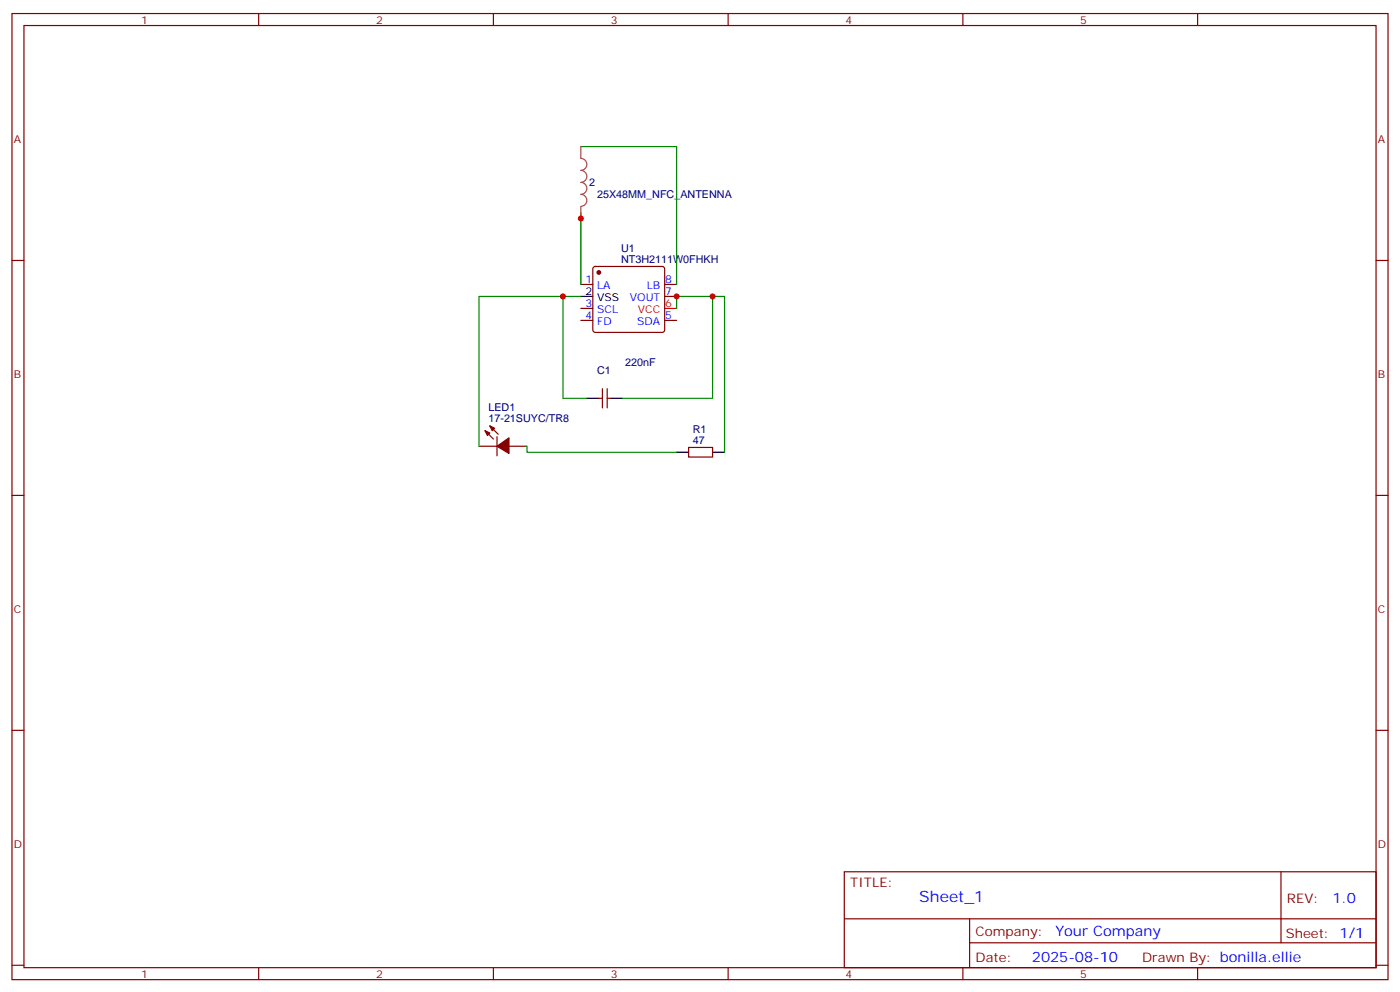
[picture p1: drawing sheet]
<svg xmlns="http://www.w3.org/2000/svg" width="412mm" height="292mm" viewBox="0 0 412 292" stroke-linecap="round" stroke-linejoin="round" font-family="sans-serif">
<g fill="none" stroke="#870000" stroke-width=".35">
<path d="M3.5 4h405.4v284.3h-405.4zM7.1 7.5h398.2v277.3h-398.2zM76.2 4v3.5M145.3 4v3.5M214.5 4v3.5M283.6 4v3.5M352.8 4v3.5M3.5 76.7h3.6M174.9 78.6l.4-.2h19.8l.5 .2 .2 .5v18l-.2 .5-.5 .2h-19.8l-.5-.2-.2-.5v-18zM405.3 76.7h3.6M171.1 83.7h3.5M171.1 94.3h3.5"/>
<path d="M171.1 90.8h3.5M195.8 83.7h3.5M195.8 87.2h3.5M195.8 94.3h3.5M176.4 117.2h1M177.4 114.4v5.7M178.9 114.4v5.7M178.9 117.2h1M141.1 131.3h5.3M142.9 126.8l2.4 2.4M144.3 125.3l2.5 2.5M146.4 128.5v5.7"/>
<path d="M149.9 131.3h5.3M202.8 131.7h7.1v2.8h-7.1zM3.5 145.8h3.6M405.3 145.8h3.6M3.5 214.9h3.6M405.3 214.9h3.6M248.7 256.6h156.6v28.2h-156.6zM377.3 256.6v20.9M248.7 270.4h156.5M285.6 277.5h119.6M285.6 270.4v14.1M3.5 284.1h3.6"/>
<path d="M76.2 284.8v3.5M145.3 284.8v3.5M214.5 284.8v3.5M283.6 284.8v3.5M352.8 284.8v3.5M405.3 284.1h3.6"/>
</g>
<path d="M195.8 90.8h3.5" fill="none" stroke="#f00" stroke-width=".35"/>
<path d="M171.1 87.2h3.5M172.9 117.2h3.5M179.9 117.2h3.5M199.3 133.1h3.5M209.9 133.1h3.5" fill="none" stroke="#000" stroke-width=".35"/>
<g fill="#870000" stroke="#870000" stroke-width=".35">
<path d="M142.9 126.8l1.4 .7-.7 .7z"/>
<path d="M144.3 125.3l1.4 .7-.7 .8z"/>
<path d="M146.4 131.3l3.5-2.4v4.6z"/>
<circle cx="176.4" cy="80.2" r=".53"/>
</g>
<path d="M171.1 43.1h28.2v40.6M171.1 62.5v21.2M165.8 87.2h-24.7v44.1M171.1 87.2h-5.3v30h7.1M199.3 90.8v-3.6h10.6v30h-26.5M209.9 87.2h3.5v45.9M155.2 131.3v1.8h44.1" fill="none" stroke="#008700" stroke-width=".35"/>
<path d="M171.1 43.1v3.5a1.76 1.76 0 0 1 1.8 1.8 1.76 1.76 0 0 1-1.8 1.7 1.76 1.76 0 0 1 1.8 1.8 1.76 1.76 0 0 1-1.8 1.8 1.76 1.76 0 0 1 1.8 1.7 1.76 1.76 0 0 1-1.8 1.8 1.76 1.76 0 0 1 1.8 1.8 1.76 1.76 0 0 1-1.8 1.7M171.1 60.8v3.5" fill="none" stroke="#a64a4a" stroke-width=".35"/>
<g fill="#c00">
<circle cx="199.3" cy="87.2" r=".88"/>
<circle cx="209.9" cy="87.2" r=".88"/>
<circle cx="165.8" cy="87.2" r=".88"/>
<circle cx="171.1" cy="64.3" r=".88"/>
</g>
<text font-size="4.6" fill="#00f" x="270.8" y="265.6">Sheet_1</text>
<g font-size="4.2" fill="#00f">
<text x="392.5" y="265.8">1.0</text>
<text x="310.9" y="275.4">Your Company</text>
<text x="304" y="283.2">2025-08-10</text>
</g>
<g font-size="3.9" fill="#800">
<text x="250.5" y="261.2">TITLE:</text>
<text x="379.1" y="265.8">REV:</text>
<text x="287.4" y="275.4">Company:</text>
<text x="378.7" y="276">Sheet: 1/1</text>
<text x="287.4" y="283">Date:</text>
<text x="336.4" y="283.1">Drawn By: bonilla.ellie</text>
</g>
<g font-size="3.2" fill="#800">
<text x="41.6" y="7">1</text>
<text x="110.8" y="7">2</text>
<text x="179.9" y="7">3</text>
<text x="249.1" y="7">4</text>
<text x="318.2" y="7">5</text>
<text x="4.1" y="42.1">A</text>
<text x="405.9" y="42.1">A</text>
<text x="4.1" y="111.2">B</text>
<text x="405.9" y="111.2">B</text>
<text x="4.1" y="180.4">C</text>
<text x="405.9" y="180.4">C</text>
<text x="4.1" y="249.5">D</text>
<text x="405.9" y="249.5">D</text>
<text x="41.6" y="287.8">1</text>
<text x="110.8" y="287.8">2</text>
<text x="179.9" y="287.8">3</text>
<text x="249.1" y="287.8">4</text>
<text x="318.2" y="287.8">5</text>
</g>
<g font-size="3.2" fill="#000080">
<text x="173.6" y="54.8">2</text>
<text x="175.9" y="58.4">25X48MM_NFC_ANTENNA</text>
<text x="182.9" y="77.4">NT3H2111W0FHKH</text>
<text x="182.9" y="74">U1</text>
<text x="184.2" y="107.7">220nF</text>
<text x="175.9" y="110">C1</text>
<text x="143.9" y="124.3">17-21SUYC/TR8</text>
<text x="143.9" y="120.9">LED1</text>
<text x="204.1" y="130.6">47</text>
<text x="204.1" y="127.3">R1</text>
</g>
<g font-size="3.2" fill="#00f">
<text x="172.4" y="83.4">1</text>
<text x="196" y="83.4">8</text>
<text x="175.9" y="85.1">LA</text>
<text x="185.5" y="88.7">VOUT</text>
<text x="190.5" y="85.1">LB</text>
<text x="196" y="86.9">7</text>
<text x="172.4" y="93.9">4</text>
<text x="172.4" y="90.4">3</text>
<text x="175.9" y="95.7">FD</text>
<text x="175.9" y="92.2">SCL</text>
<text x="187.7" y="95.7">SDA</text>
<text x="196" y="93.9">5</text>
</g>
<g font-size="3.2">
<text x="172.4" y="86.9">2</text>
<text x="175.9" y="88.7">VSS</text>
</g>
<g font-size="3.2" fill="#f00">
<text x="187.9" y="92.2">VCC</text>
<text x="196" y="90.4">6</text>
</g>
</svg>
